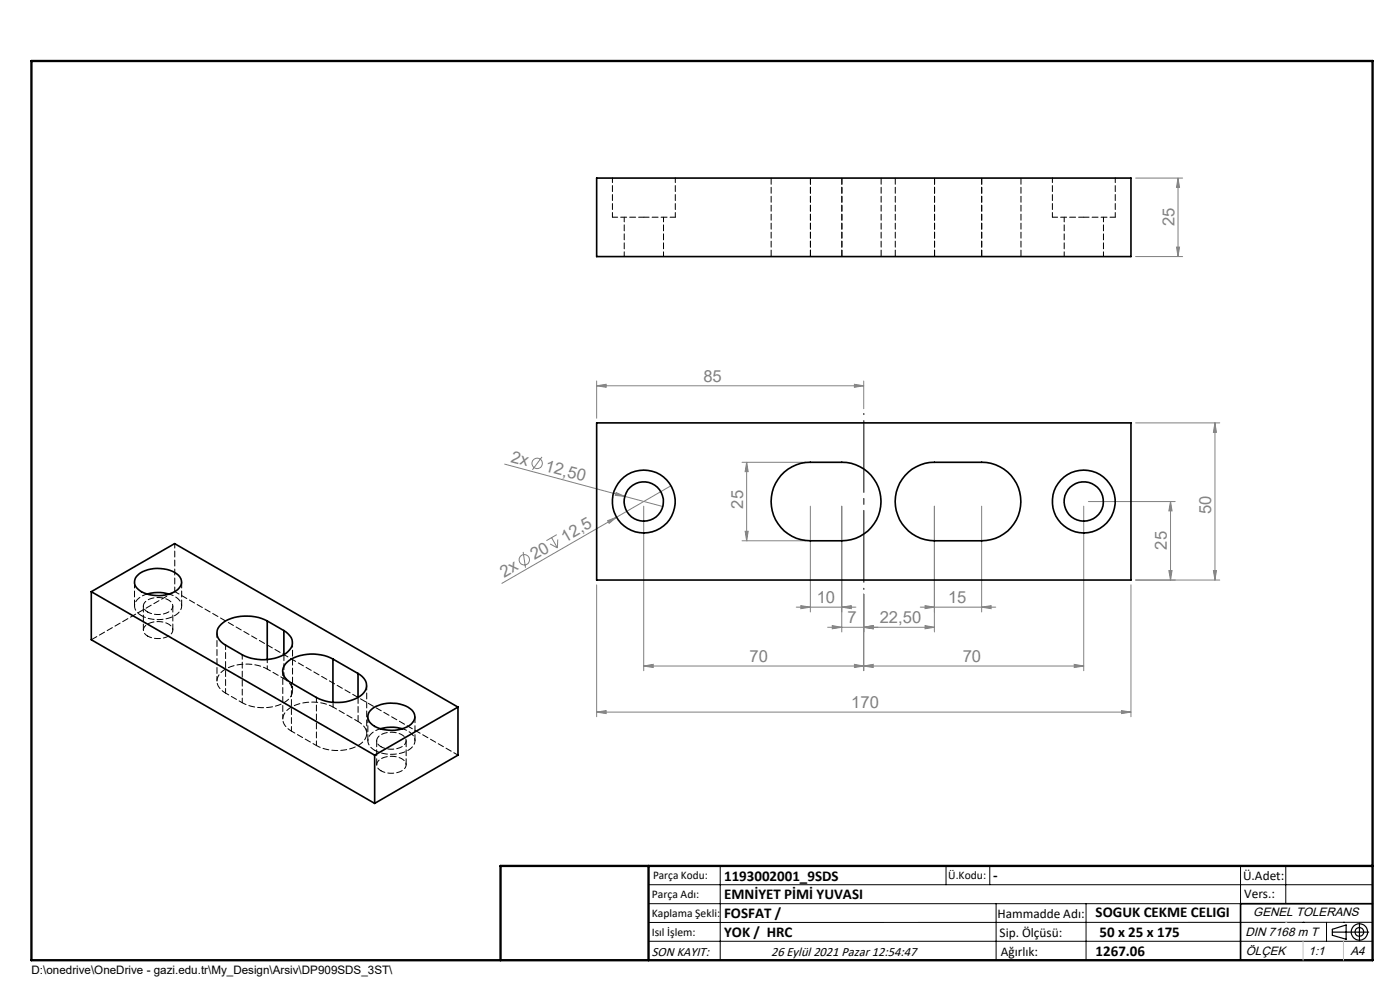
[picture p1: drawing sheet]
<svg xmlns="http://www.w3.org/2000/svg" width="297mm" height="210mm" viewBox="0 0 297 210" stroke-linecap="round" stroke-linejoin="round" font-family="sans-serif">
<g fill="none" stroke="#808080" stroke-width=".21">
<path d="M240.9 37.8h10M249.9 37.8l.3 1.9h-.6zM249.9 37.8v16.6M240.9 54.4h10M249.6 52.4h.6l-.3 2zM107.1 98.5l25.4 6.8M115 96.9l-2 2.8M126.6 81.8l2-.3v.7zM126.6 80.8v7.9M126.6 81.8h56.6M157.4 98.1h13.5M158.4 98.1l.3 1.9h-.6z"/>
<path d="M158.4 98.1v16.6M181.3 81.5l1.9 .3-1.9 .4zM183.2 80.8v5.9M240.9 89.7h17.9M257.7 89.7l.4 2h-.7zM257.7 89.7v33.3M111 117.1l.5 3.3M116.7 115.4l1.6 .8M117 114l1.3 2.2M118.1 113.4l-2.2 1.3M118.3 114.4v1.8M128.9 110.4l1.9-.7-1.6 1.3z"/>
<path d="M130.7 104.5l1.8 .8-2-.2zM130.8 109.7l-24.3 14M132.5 105.3l8.1 2.1M136.6 107.4v34.9M142.3 103l-11.5 6.7M157.4 114.7h13.5M158.1 112.7h.6l-.3 2zM171.9 107.4v22.4M178.6 107.4v26.6M198.2 107.4v26.6M208.2 107.4v22.4M229.9 107.4v34.9"/>
<path d="M230.9 106.4h18.4M248.3 106.4l.3 2h-.6zM248.3 106.4v16.6M126.6 124.1v27.9M168.9 128.8h12.7M169.9 128.5l2 .3-2 .3zM175.6 133.1h22.6M176.6 132.7l2 .4-2 .3zM178.6 128.8l2-.3v.6zM183.2 133.1l2-.4v.7zM183.2 126v16.3M195.2 128.8h16"/>
<path d="M196.3 128.5l1.9 .3-1.9 .3zM196.3 132.7l1.9 .4-1.9 .3zM208.2 128.8l2.1-.3v.6zM239.9 124.1v27.9M240.9 123h17.9M248 121h.6l-.3 2zM257.4 121h.7l-.4 2zM126.6 151.1l2-.4v.7zM126.6 151.1h113.3M136.6 141.3l2-.4v.7zM136.6 141.3h93.3M181.3 140.9l1.9 .4-1.9 .3z"/>
<path d="M183.2 141.3l2-.4v.7zM227.9 140.9l2 .4-2 .3zM237.9 150.7l2 .4-2 .3z"/>
<circle cx="114" cy="98.3" r="1.1"/>
<circle cx="111.2" cy="118.7" r="1.09"/>
</g>
<g fill="none" stroke="#000" stroke-width=".25">
<path d="M282.6 197.7h7.8M282.6 197.1l3-.9v3l-3-.8zM288.4 195.8v3.8M106.2 203.7h185"/>
<circle cx="288.4" cy="197.7" r="1.74"/>
<circle cx="288.4" cy="197.7" r=".93"/>
</g>
<path d="M183.3 125v-37.3" fill="none" stroke="#000" stroke-width=".21" stroke-dasharray="15.2 1.3 1.3 1.3" stroke-dashoffset="-1.5"/>
<g fill="none" stroke="#000" stroke-width=".21">
<path d="M137.6 187.7h153.6M137.6 191.7h153.6M137.6 199.7h153.6M152.8 183.7v20M200.7 183.7v4M210 183.7v4M211.3 191.7v12M230.4 191.7v12M263.2 183.7v20M272.8 183.7v8M276.4 195.6h.1M281.4 195.6v4.1"/>
<path d="M285 195.6h.1M291.2 195.6l-153.6 .1"/>
</g>
<path d="M291.2 191.7h-28v12" fill="none" stroke="#000" stroke-width=".35"/>
<path d="M6.7 12.9h284.5v190.8h-284.5zM137.6 183.7v20M291.2 183.7h-185v20" fill="none" stroke="#000" stroke-width=".5"/>
<path d="M276.4 199.7v4M285 199.7v4" fill="none" stroke="#c0c0c0" stroke-width=".21"/>
<path d="M272.8 195.6h.1" fill="none" stroke="#c0c0c0" stroke-width=".25"/>
<g fill="#808080">
<path d="M130.7 104.5l1.8 .8-2-.2z"/>
<path d="M128.9 110.4l1.9-.7-1.6 1.3z"/>
<path d="M178.6 128.8l2-.3v.6zM169.9 128.5l2 .3-2 .3z"/>
<path d="M183.2 133.1l2-.4v.7zM176.6 132.7l2 .4-2 .3zM181.3 81.5l1.9 .3-1.9 .4zM126.6 81.8l2-.3v.7zM181.3 140.9l1.9 .4-1.9 .3zM136.6 141.3l2-.4v.7zM208.2 128.8l2.1-.3v.6zM196.3 128.5l1.9 .3-1.9 .3z"/>
<path d="M183.2 133.1l2-.4v.7zM196.3 132.7l1.9 .4-1.9 .3zM183.2 141.3l2-.4v.7zM227.9 140.9l2 .4-2 .3z"/>
<path d="M158.1 112.7h.6l-.3 2zM158.4 98.1l.3 1.9h-.6z"/>
<path d="M248 121h.6l-.3 2zM248.3 106.4l.3 2h-.6z"/>
<path d="M257.4 121h.7l-.4 2zM257.7 89.7l.4 2h-.7z"/>
<path d="M249.9 37.8l.3 1.9h-.6zM249.6 52.4h.6l-.3 2z"/>
<path d="M126.6 151.1l2-.4v.7zM237.9 150.7l2 .4-2 .3z"/>
</g>
<g fill="none" stroke="#000" stroke-width=".35">
<path d="M126.6 37.8h113.3v16.6h-113.3zM126.6 89.7h113.3v33.3h-113.3zM165.7 100.9a8.4 8.4 0 0 1 6.2-2.8h6.7a8.3 8.3 0 0 1 8.3 8.3 8.3 8.3 0 0 1-8.3 8.3h-6.7a8.3 8.3 0 0 1-7.6-4.9 8.3 8.3 0 0 1 1.4-8.9zM192 100.9a8.4 8.4 0 0 1 6.2-2.8h10a8.3 8.3 0 0 1 8.4 8.3 8.3 8.3 0 0 1-8.4 8.3h-10a8.3 8.3 0 0 1-7.6-4.9 8.3 8.3 0 0 1 1.4-8.9zM19.4 125.5v10.2l60.1 34.7M19.4 125.5l60.1 34.7M19.4 125.5l17.6-10.2 60.2 34.7M29 122.2a7.1 7.1 0 0 1 8.9-.1 2.01 2.01 0 0 1-.6 3.3 7.4 7.4 0 0 1-8.1-.5 1.84 1.84 0 0 1-.2-2.7zM31.2 126a8.6 8.6 0 0 1 4.6 0M56.7 131.7a9.7 9.7 0 0 0-9.4 .4 2.53 2.53 0 0 0 0 4.4l4.1 2.4a9.3 9.3 0 0 0 9.7-.7 2.48 2.48 0 0 0-.4-4.1l-.5-.3M56.7 131.7l3.5 2.1M56.7 131.7v8.2"/>
<path d="M60.2 133.8v5.1M70.6 139.8a9.3 9.3 0 0 0-9.7 .7 2.44 2.44 0 0 0 .4 4.1l5.8 3.3a9.3 9.3 0 0 0 9.8-.6 2.48 2.48 0 0 0-.5-4.1l-.4-.3M70.6 139.8l5.4 3.1M70.6 139.8v9.2M76 142.9v5M78.5 150.8a7.1 7.1 0 0 1 8.9-.2 2.01 2.01 0 0 1-.6 3.3 7.4 7.4 0 0 1-8.1-.5 1.84 1.84 0 0 1-.2-2.6zM80.7 154.6a8.8 8.8 0 0 1 4.7 0M97.2 150l-17.7 10.2M97.2 150v10.2l-17.7 10.2M79.5 160.2v10.2"/>
<circle cx="136.6" cy="106.4" r="4.2"/>
<circle cx="136.6" cy="106.4" r="6.7"/>
<circle cx="229.9" cy="106.4" r="4.2"/>
<circle cx="229.9" cy="106.4" r="6.7"/>
</g>
<path d="M163.6 37.7v16.7M189.9 37.7v16.7M171.9 54.4v-16.7M178.6 54.4v-16.7M186.9 54.4v-16.7M198.3 54.4v-16.7M208.3 54.4v-16.7M216.6 54.4v-16.7" fill="none" stroke="#000" stroke-width=".21" stroke-dasharray="1.3 .6" stroke-dashoffset="-.1"/>
<path d="M129.9 46.1h6.7M136.6 46.1h6.7M223.3 46.1h6.6M229.9 46.1h6.7M31.2 126a3.1 3.1 0 0 0-2.6 2.8 2.6 2.6 0 0 0 1.4 1.8M80.7 154.6a3.1 3.1 0 0 0-2.6 2.8 2.6 2.6 0 0 0 1.4 1.8M97.2 160.2l-60.1-34.7" fill="none" stroke="#000" stroke-width=".21" stroke-dasharray="1.3 .6" stroke-dashoffset=".2"/>
<g fill="none" stroke="#000" stroke-width=".21" stroke-dasharray="1.3 .6" stroke-dashoffset=".3">
<path d="M129.9 37.7v8.4M223.3 37.7v8.4M132.4 46.1v8.3M140.8 54.4v-8.3M143.3 46.1v-8.4M225.8 46.1v8.3M234.1 54.4v-8.3M236.6 46.1v-8.4M37.1 115.3v10.2M30 130.6a7.2 7.2 0 0 0 8.1-.8 2.06 2.06 0 0 0-1-3.3l-1.2-.5M46 134.3v10.2M47.9 147v-10.2"/>
<path d="M51.4 149.1v-10.2M60 142.3v10.2M61.8 155.1v-10.2M62.1 146.5v-10.2M67.1 158.1v-10.2M77.8 155.6v-10.2M79.5 159.2a7.2 7.2 0 0 0 8.1-.8 2.06 2.06 0 0 0-1-3.3l-1.2-.5"/>
</g>
<path d="M31.3 129.8a4.3 4.3 0 0 0 5.2-.7 1.58 1.58 0 0 0-1.4-2.1 4.3 4.3 0 0 0-4.4 .8 1.29 1.29 0 0 0 .6 2M31.3 134.9a4.3 4.3 0 0 0 5.2-.7 1.58 1.58 0 0 0-1.4-2.1 4.3 4.3 0 0 0-4.4 .8 1.29 1.29 0 0 0 .6 2M51.4 149.1a9.3 9.3 0 0 0 9.8-.7 2.47 2.47 0 0 0-.5-4.1l-.5-.3M56.7 141.9a9.3 9.3 0 0 0-9.8 .7 2.47 2.47 0 0 0 .5 4.1l.5 .3M61.8 155.1l5.3 3M67.1 158.1a9.3 9.3 0 0 0 9.8-.6 2.47 2.47 0 0 0-.4-4.1l-.5-.4M70.7 150a9.3 9.3 0 0 0-9.8 .7 2.47 2.47 0 0 0 .4 4.1l.5 .3M76 153l-5.3-3M80.8 158.4a4.3 4.3 0 0 0 5.2-.7 1.58 1.58 0 0 0-1.4-2.1 4.3 4.3 0 0 0-4.4 .8 1.29 1.29 0 0 0 .6 2M80.8 163.5a4.3 4.3 0 0 0 5.2-.7 1.58 1.58 0 0 0-1.4-2.1 4.3 4.3 0 0 0-4.4 .8 1.29 1.29 0 0 0 .6 2" fill="none" stroke="#000" stroke-width=".21" stroke-dasharray="1.3 .6" stroke-dashoffset=".4"/>
<path d="M47.9 147l3.5 2.1M60.2 144l-3.5-2.1M70.7 150v-1" fill="none" stroke="#000" stroke-width=".21" stroke-dasharray="1.3 .6" stroke-dashoffset=".5"/>
<path d="M28.5 123.4v5.1M30.4 128.5v5.2M36.7 133.7v-5.2M37.1 125.5l-17.7 10.2M38.5 128.5v-5.1M60.2 144v-5.1M76 153v-5.1M78 152v5.1M79.9 157.1v5.1M88 157.1v-5.1M86.2 162.2v-5.1" fill="none" stroke="#000" stroke-width=".21" stroke-dasharray="1.3 .6"/>
<path d="M56.7 141.9v-2" fill="none" stroke="#000" stroke-width=".21" stroke-dasharray="1.3 .6" stroke-dashoffset=".6"/>
<g font-size="3.5" fill="#808080">
<text x="249.1" y="48" transform="rotate(-90 249.1 48)">25</text>
<text x="149.2" y="81">85</text>
<text x="108.2" y="97.9" transform="rotate(15 108.2 97.9)">2x</text>
<text x="115.4" y="99.9" transform="rotate(15 115.4 99.9)">12,50</text>
<text x="157.6" y="107.9" transform="rotate(-90 157.6 107.9)">25</text>
<text x="257" y="109.1" transform="rotate(-90 257 109.1)">50</text>
<text x="113.4" y="118.8" transform="rotate(-30 113.4 118.8)">20</text>
<text x="119.9" y="115.1" transform="rotate(-30 119.9 115.1)">12,5</text>
<text x="247.5" y="116.6" transform="rotate(-90 247.5 116.6)">25</text>
<text x="106.9" y="122.6" transform="rotate(-30 106.9 122.6)">2x</text>
<text x="173.3" y="128">10</text>
<text x="201.1" y="128">15</text>
<text x="179.8" y="132.2">7</text>
<text x="186.6" y="132.2">22,50</text>
<text x="159" y="140.5">70</text>
<text x="204.2" y="140.5">70</text>
<text x="180.6" y="150.2">170</text>
</g>
<g font-size="3.2">
<text x="153.6" y="186.8">1193002001_9SDS</text>
<text x="153.6" y="190.8">EMNİYET PİMİ YUVASI</text>
<text x="210.7" y="186.6">-</text>
<text x="153.6" y="194.8">FOSFAT /</text>
<text x="232.4" y="194.5">SOGUK CEKME CELIGI</text>
<text x="153.6" y="198.8">YOK / HRC</text>
<text x="232.4" y="202.8">1267.06</text>
<text x="233.2" y="198.8">50 x 25 x 175</text>
</g>
<g font-size="2.8">
<text x="263.7" y="186.7">Ü.Adet:</text>
<text x="263.9" y="190.5">Vers.:</text>
<text x="211.6" y="194.8">Hammadde Adı:</text>
<text x="138.3" y="202.8">SON KAYIT:</text>
<text x="163.6" y="202.8">26 Eylül 2021 Pazar 12:54:47</text>
<text x="212.1" y="198.7">Sip. Ölçüsü:</text>
<text x="212.3" y="202.7">Ağırlık:</text>
</g>
<g font-size="2.6">
<text x="265.9" y="194.4">GENEL TOLERANS</text>
<text x="264.2" y="198.5">DIN 7168 m T</text>
<text x="264.3" y="202.6">ÖLÇEK</text>
<text x="277.6" y="202.6">1:1</text>
<text x="286.5" y="202.6">A4</text>
</g>
<g font-size="2.5">
<text x="138.3" y="190.5">Parça Adı:</text>
<text x="138.5" y="186.5">Parça Kodu:</text>
<text x="201.2" y="186.5">Ü.Kodu:</text>
<text x="138.3" y="194.5">Kaplama Şekli:</text>
<text x="138.3" y="198.6">Isıl İşlem:</text>
<text x="6.7" y="206.7">D:\onedrive\OneDrive - gazi.edu.tr\My_Design\Arsiv\DP909SDS_3ST\</text>
</g>
</svg>
